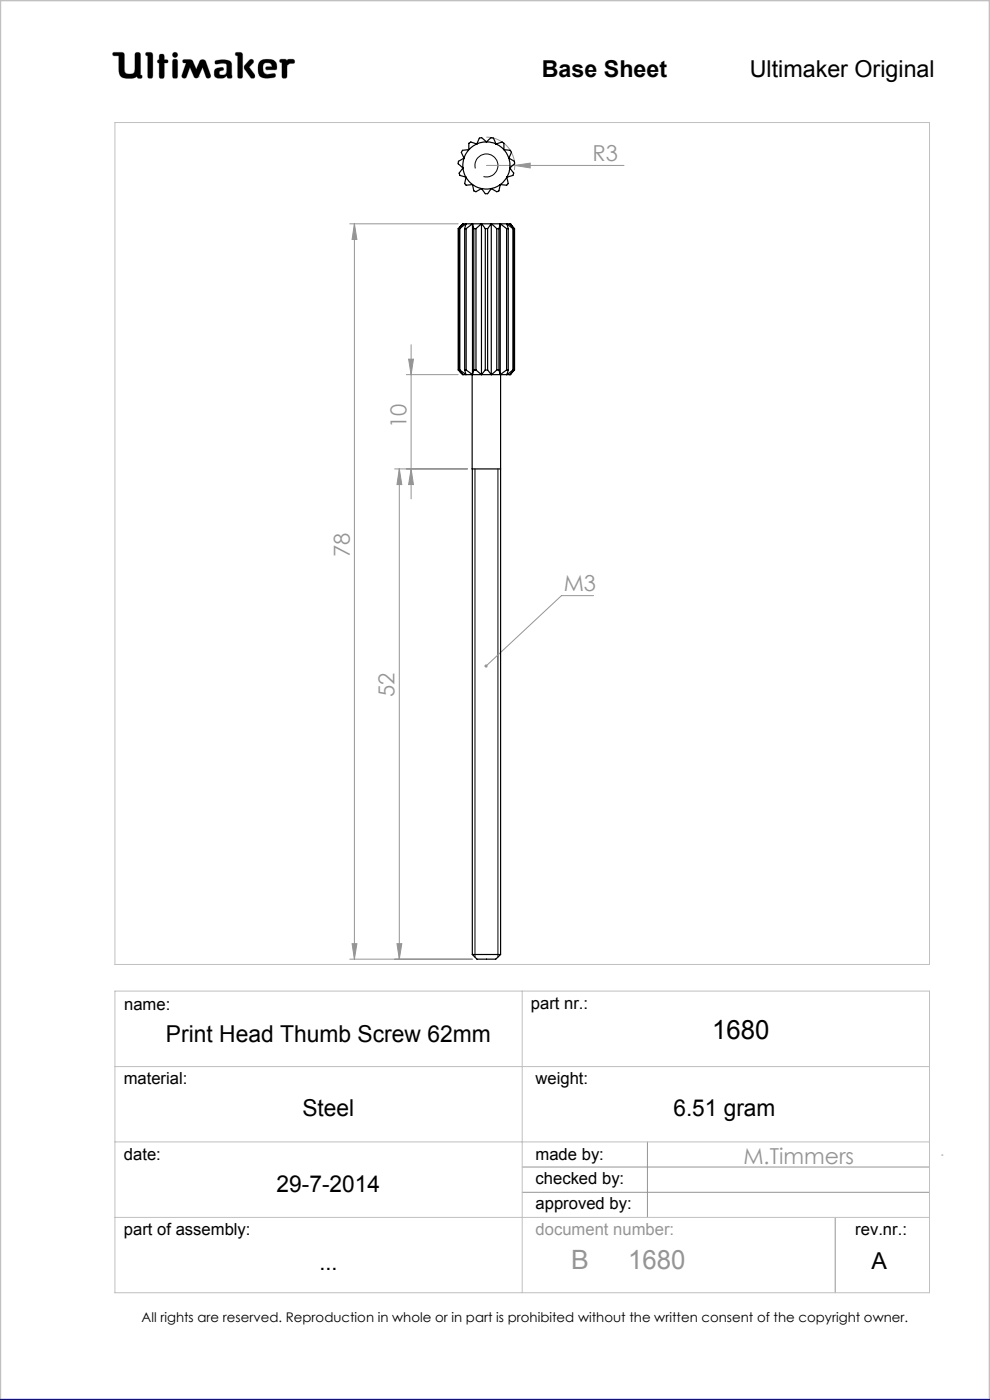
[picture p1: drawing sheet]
<svg xmlns="http://www.w3.org/2000/svg" width="210mm" height="297mm" viewBox="0 0 210 297" stroke-linecap="round" stroke-linejoin="round" font-family="sans-serif">
<g fill="none" stroke="#c0c0c0" stroke-width=".21">
<path d="M24 11.1h1.9l.4 .3 .2 3.9a1.51 1.51 0 0 0 2 0l.2-4a.77 .77 0 0 1 1 0l.1 4.6 .3 .1a.39 .39 0 0 1-.3 .6l-.6-.1-.1-.3a3.6 3.6 0 0 1-3.3 .1l-.5-.9-.1-3.6h-1a.39 .39 0 0 1-.3-.2 .39 .39 0 0 1 .1-.5zM31 11.1l1.2 .1 .2 .4-.1 4.8a.6 .6 0 0 1-.6 .2 .6 .6 0 0 1-.4-.5v-4.3l-.4-.1zM33.8 12.7v-1.1a.6 .6 0 0 1 .7-.1 .6 .6 0 0 1 .4 .5v.7h.6a.37 .37 0 0 1 0 .6l-.6 .1-.1 3.1a.6 .6 0 0 1-.6 .1 .6 .6 0 0 1-.4-.5v-2.7M33.8 12.7h.1M33.8 13.4h.1M33.8 15.7h.1M33.8 12.7h-.3l-.1 .3v.2l.4 .2M36.7 11.3l.4-.2 .4 .2 .2 .3-.2 .4-.4 .2-.4-.2-.1-.4zM36.8 12.6h.3l.5 .2v3.6a.6 .6 0 0 1-.6 .2 .6 .6 0 0 1-.4-.5v-3zM38.9 12.7l1.4-.1 .4 .2 .9 1.9 .7-1.6a.73 .73 0 0 1 .7-.5 .73 .73 0 0 1 .7 .5l1 2.8a.52 .52 0 0 1-.4 .7 .52 .52 0 0 1-.6-.3l-.7-2-1 2.1-.4 .2-.4-.2-.9-2.1-.7 2a.52 .52 0 0 1-.7 .3 .52 .52 0 0 1-.3-.7l.9-2.5-.7-.2zM42.1 16.3h.1M45.6 12.9a3.7 3.7 0 0 1 3.4 .3l.1 .5 .1 2.7a.64 .64 0 0 1-1-.2l-.1-.1a1.93 1.93 0 0 1-2.5 .2 1.32 1.32 0 0 1 .4-1.8l1-.2 .3 .1 .1 .2v.3a.73 .73 0 0 0-.9 .8 .98 .98 0 0 0 1.4 0l.2-.6-.1-1.5a2.59 2.59 0 0 0-2 0l-.4-.2z"/>
<path d="M50 11.1l1.3 .1 .2 .4-.1 4.8a.57 .57 0 0 1-.6 .2 .57 .57 0 0 1-.4-.5v-4.3l-.4-.1zM52.9 12.8l.4-.2 .4 .1 .1 .4-1 1.1 1.2 1.6 .1 .5-.2 .3h-.6l-1.2-1.7a.83 .83 0 0 1-.2-1.1zM55 13.3a2.62 2.62 0 0 1 3.5-.1l.2 1.1-.1 .5h-2l-.2-.1v-.5l1.3-.1-.2-.5a1.24 1.24 0 0 0-1.6 .1l-.1 1.1 .2 .6 .8 .4 1.5-.2 .1 .1v.6a3.8 3.8 0 0 1-3.3-.1 3.2 3.2 0 0 1-.1-2.9zM56.6 14.8h.1M59.4 12.6h1.2l.3 .3a1.21 1.21 0 0 1 1.5-.2v.7l-.9 .1-.6 .4-.1 2.5a.6 .6 0 0 1-.6 .2 .6 .6 0 0 1-.4-.5v-2.8l-.5-.2zM24.4 26h172.8v178.6h-172.8zM24.4 210.3h172.8v63.9h-172.8zM110.8 210.3v63.9M24.4 226.3h172.8M24.4 242.2h172.8M24.4 258.3h172.8"/>
</g>
<g fill="none" stroke="#959595" stroke-width=".21">
<path d="M103.2 29.1a6 6 0 0 1 5.9 7M103.2 35.1h29.2M109.2 35.1l3.3-.5v1zM74.2 47.5h23M75.2 47.5l.5 3.3h-1zM75.2 47.5v156M86.2 79.5h11M86.7 76.2h1l-.5 3.3zM87.2 73.1v32.7M83.7 99.5h15.5M84.7 99.5l.5 3.3h-1zM84.7 99.5v104"/>
<path d="M87.2 99.5l.5 3.3h-1zM125.9 126.4h-6.8l-16 14.9M74.2 203.5h26M74.7 200.2h1l-.5 3.3zM84.2 200.2h1l-.5 3.3zM110.8 247.6h86.4M110.8 252.9h86.4M137.3 242.2v16.1M177.2 258.3v15.9M199.7 245h.3"/>
</g>
<path d="M0 297v-297h210v297" fill="none" stroke="#c0c0c0" stroke-width=".5"/>
<path d="M0 297h210" fill="none" stroke="#00f" stroke-width=".5"/>
<path d="M45.7 12.9l-.1 .5 .2 .2 1.2-.2 .9 .1 .2 .3-.1 1.4a.84 .84 0 0 1-.6 .7 .84 .84 0 0 1-.9-.3l.1-.4 .4-.2a.36 .36 0 0 0 .4-.4 .36 .36 0 0 0-.4-.3 1.23 1.23 0 0 0-1.6 1 1.07 1.07 0 0 0 .3 1.1 1.07 1.07 0 0 0 1.1 .2h.6l.3-.2a.28 .28 0 0 1 .4-.3 .28 .28 0 0 1 .2 .4 .57 .57 0 0 0 .6 .2 .57 .57 0 0 0 .3-.6l-.1-2.4a1.23 1.23 0 0 0-1.5-1zM50 11.1v.6l.4 .1v4.6l.3 .2h.5l.3-.3v-4.8l-.4-.4zM53 12.7l-1.2 1.3v.5l1.4 2 .6 .1 .2-.2v-.6l-1.2-1.6 1-.9v-.4l-.4-.3zM55.2 12.9a2.9 2.9 0 0 0 .1 3.4l.5 .2 1 .1 1.4-.2 .3-.2-.1-.5-.2-.1-1.4 .2-.6-.2-.3-.4-.1-.5a.99 .99 0 0 1 .7-1.3 .99 .99 0 0 1 1.2 .7l-1.2 .1-.2 .4 .3 .2h1.5a.51 .51 0 0 0 .6-.1 .51 .51 0 0 0 0-.6 1.62 1.62 0 0 0-2-1.5l-1.1 .1zM59.4 12.6l-.1 .6 .5 .1v3l.2 .3h.6l.3-.4v-2.3l.6-.4 .9-.1 .1-.5-.3-.3h-1l-.3 .3-.4-.3zM36.7 12.7l-.1 .3v3.4l.2 .2h.7l.2-.3v-3.4l-.2-.3zM36.6 11.6a.56 .56 0 0 0 1.1 0 .56 .56 0 0 0-1.1 0zM33.8 11.6v1.1l-.4 .2v.4l.4 .1v2.9l.2 .3h.5l.4-.4v-2.8l.7-.1 .1-.4-.3-.2h-.5v-.8l-.2-.4h-.6zM31 11.1l-.1 .6 .4 .1v4.5l.3 .3h.5l.3-.5v-4.7l-.4-.3zM38.8 12.7v.5l.7 .2-.9 2.5 .1 .6 .5 .1 .3-.2 .8-2.1 .9 2.1 .3 .2h.3l.3-.2 .9-2.1 .7 2.1 .6 .2 .4-.2v-.5l-1-2.8-.3-.4h-.7l-.3 .2-.8 1.8-.9-1.9-.4-.2zM24 11.2v.6h1.2v2.7a1.76 1.76 0 0 0 2.2 2.1h.9l.8-.4 .3 .4h.6l.2-.2-.1-.4-.3-.1v-4.4l-.4-.4h-.5l-.3 .4v3.4a.81 .81 0 0 1-1.1 .8h-.1a.86 .86 0 0 1-1-1.1l-.1-3.3-.4-.2z" fill-rule="evenodd" fill="#000"/>
<path d="M100.8 35.7a2.44 2.44 0 0 1 2.2-3 2.44 2.44 0 0 1 2.6 2.6 2.44 2.44 0 0 1-3 2.2M100.8 99.5v103.6M105.6 99.5v103.6" fill="none" stroke="#000" stroke-width=".21"/>
<g fill="#959595">
<path d="M102.9 141a.34 .34 0 0 1 .5 .1 .34 .34 0 0 1-.1 .4 .34 .34 0 0 1-.4 0l.2-.2-.3 .2z"/>
<path d="M109.2 35.1l3.3-.5v1z"/>
<path d="M86.7 76.2h1l-.5 3.3zM87.2 99.5l.5 3.3h-1zM75.2 47.5l.5 3.3h-1zM74.7 200.2h1l-.5 3.3zM84.7 99.5l.5 3.3h-1zM84.2 200.2h1l-.5 3.3z"/>
</g>
<g fill="none" stroke="#000" stroke-width=".25">
<path d="M98.2 35.6l.3 1.3 .3 .7M98.2 35.6l-.8 1.2 .1 .4 1.3 .4M98.4 33.5l-.2 1.4v.7M98.4 33.5l-1.1 .7-.1 .3v.2l1 .9M98.8 37.6l.6 .8 .8 .8M98.8 37.6l-.2 1.3 .1 .2 .2 .2 1.3-.1M99.4 31.7l-1 1.8M99.4 31.7l-1.3 .2-.1 .2-.1 .2 .5 1.2M100.2 39.2l.7 .4 1.2 .4M100.2 39.2l.3 1.3 .5 .2 1.1-.7M101.1 30.5l-1.7 1.2M101.1 30.5l-1.2-.4-.3 .2-.2 .1v1.3"/>
<path d="M103.2 30.1l-1-.9h-.3l-.2 .1-.6 1.2M103.2 30.1l-1.3 .2-.8 .2M103.2 30.1l.8 .1 1.2 .3M103.2 30.1l1-.9h.3l.2 .1 .5 1.2M105.2 30.5l1.3-.4 .3 .2 .1 1.4M105.2 30.5l.7 .4 1 .8M106.1 39.2l-1.1 .6-.8 .2M106.1 39.2l-.3 1.3-.2 .1-.2 .1-1.2-.7M106.9 31.7l1.1 1.8M106.9 31.7l1.3 .2 .2 .3-.4 1.3M107.5 37.6l-.8 1.1-.6 .5M107.5 37.6l.3 1.3-.2 .3h-1.5"/>
<path d="M108 33.5l.2 1.1v1M108 33.5l1.1 .7v.2v.3l-.9 .9M108.2 35.6l-.2 1.1-.5 .9M108.2 35.6l.8 1.1-.1 .3-.1 .2-1.3 .4M97.4 48.5h.1M97.4 48.5v30M97.5 48.5v30M98.2 47.5l-.8 1M98.2 47.5h.6M98.2 47.5l-1 1v30l1 1M98.2 47.5l-.6 .5M98.6 48.5h.3"/>
<path d="M98.6 48.5v30M98.8 47.5h1.4M98.8 47.5l-1.3 1M98.8 47.5l-.2 1M98.9 48.5v30M100.2 47.5l.3 1M100.2 47.5h1.9M100.2 47.5v32M100.2 47.5l-1.3 1M100.5 48.5h.5M100.5 48.5v30M101 48.5v30"/>
<path d="M102.1 47.5l.8 1M102.1 47.5h2.1M102.1 47.5v32M102.1 47.5l-1.1 1M102.1 40h2.1M102.1 40l.8 1.1h.5l.8-1.1M102.9 48.5h.5M102.9 48.5v30M103.4 48.5v30M104.2 47.5l1.2 1M104.2 47.5h1.9M104.2 47.5l-.8 1"/>
<path d="M104.2 47.5v32M105.4 48.5h.4M105.4 48.5v30M105.8 48.5v30M106.1 47.5h1.4M106.1 47.5l-.3 1M106.1 47.5v32M106.1 47.5l1.4 1M107.5 48.5h.3M107.5 48.5v30M107.5 47.5l.3 1M107.5 47.5h.7"/>
<path d="M107.5 47.5l1.3 1M107.8 48.5v30M108.2 47.5l.8 1M108.2 47.5l.9 1v30l-.9 1M108.2 47.5h.1M108.2 47.5l.5 .5M108.8 48.5h.2M108.8 48.5v30M109 48.5v30M97.4 78.5h.1M97.4 78.5l.8 1M97.5 78.5l1.3 1"/>
<path d="M97.6 78.9l.6 .6M98.2 79.5h.6M98.6 78.5h.3M98.6 78.5l.2 1M98.8 79.5h1.4M98.9 78.5l1.3 1M100.2 79.5v123M100.2 79.5h1.9M100.5 78.5h.5M100.5 78.5l-.3 1M101 78.5l1.1 1M102.1 79.5h2.1"/>
<path d="M102.9 78.5h.5M102.9 78.5l-.8 1M103.4 78.5l.8 1M104.2 79.5h1.9M105.4 78.5h.4M105.4 78.5l-1.2 1M105.8 78.5l.3 1M106.1 79.5h1.4M106.2 79.5v123M107.5 78.5h.3M107.5 78.5l-1.4 1M107.5 79.5h.7"/>
<path d="M107.8 78.5l-.3 1M108.2 79.5h.1M108.7 78.9l-.5 .6M108.8 78.5l-1.3 1M108.8 78.5h.2M109 78.5l-.8 1M100.2 99.5h6M100.2 202.5h6M100.2 202.5l1 1h4l1-1"/>
</g>
<text font-size="5.6" x="151" y="220.5">1680</text>
<g font-size="5.6" fill="#959595">
<text x="121.1" y="269.2">B</text>
<text x="133.2" y="269.2">1680</text>
</g>
<g font-size="4.9">
<text x="114.9" y="16.4">Base Sheet</text>
<text x="159" y="16.4">Ultimaker Original</text>
<text x="35.2" y="221">Print Head Thumb Screw 62mm</text>
<text x="64.2" y="236.8">Steel</text>
<text x="142.8" y="236.8">6.51 gram</text>
<text x="58.7" y="252.8">29-7-2014</text>
<text x="67.8" y="269.4">...</text>
<text x="184.9" y="269.2">A</text>
</g>
<g font-size="4.7" fill="#959595">
<text x="125.7" y="34.1">R3</text>
<text x="86.2" y="90.8" transform="rotate(-90 86.2 90.8)">10</text>
<text x="74.2" y="118.3" transform="rotate(-90 74.2 118.3)">78</text>
<text x="119.6" y="125.3">M3</text>
<text x="83.7" y="148" transform="rotate(-90 83.7 148)">52</text>
<text x="157.7" y="246.9">M.Timmers</text>
</g>
<g font-size="3.5">
<text x="26.3" y="214.2">name:</text>
<text x="112.6" y="214.1">part nr.:</text>
<text x="26.2" y="230">material:</text>
<text x="113.6" y="230">weight:</text>
<text x="26.3" y="246.1">date:</text>
<text x="113.6" y="246.1">made by:</text>
<text x="113.6" y="251.1">checked by:</text>
<text x="113.6" y="256.4">approved by:</text>
<text x="26.3" y="262.1">part of assembly:</text>
<text x="181.4" y="262">rev.nr.:</text>
</g>
<text font-size="3.5" fill="#959595" x="113.6" y="261.9">document number:</text>
<text font-size="2.8" x="30" y="280.4">All rights are reserved. Reproduction in whole or in part is prohibited without the written consent of the copyright owner.</text>
</svg>
